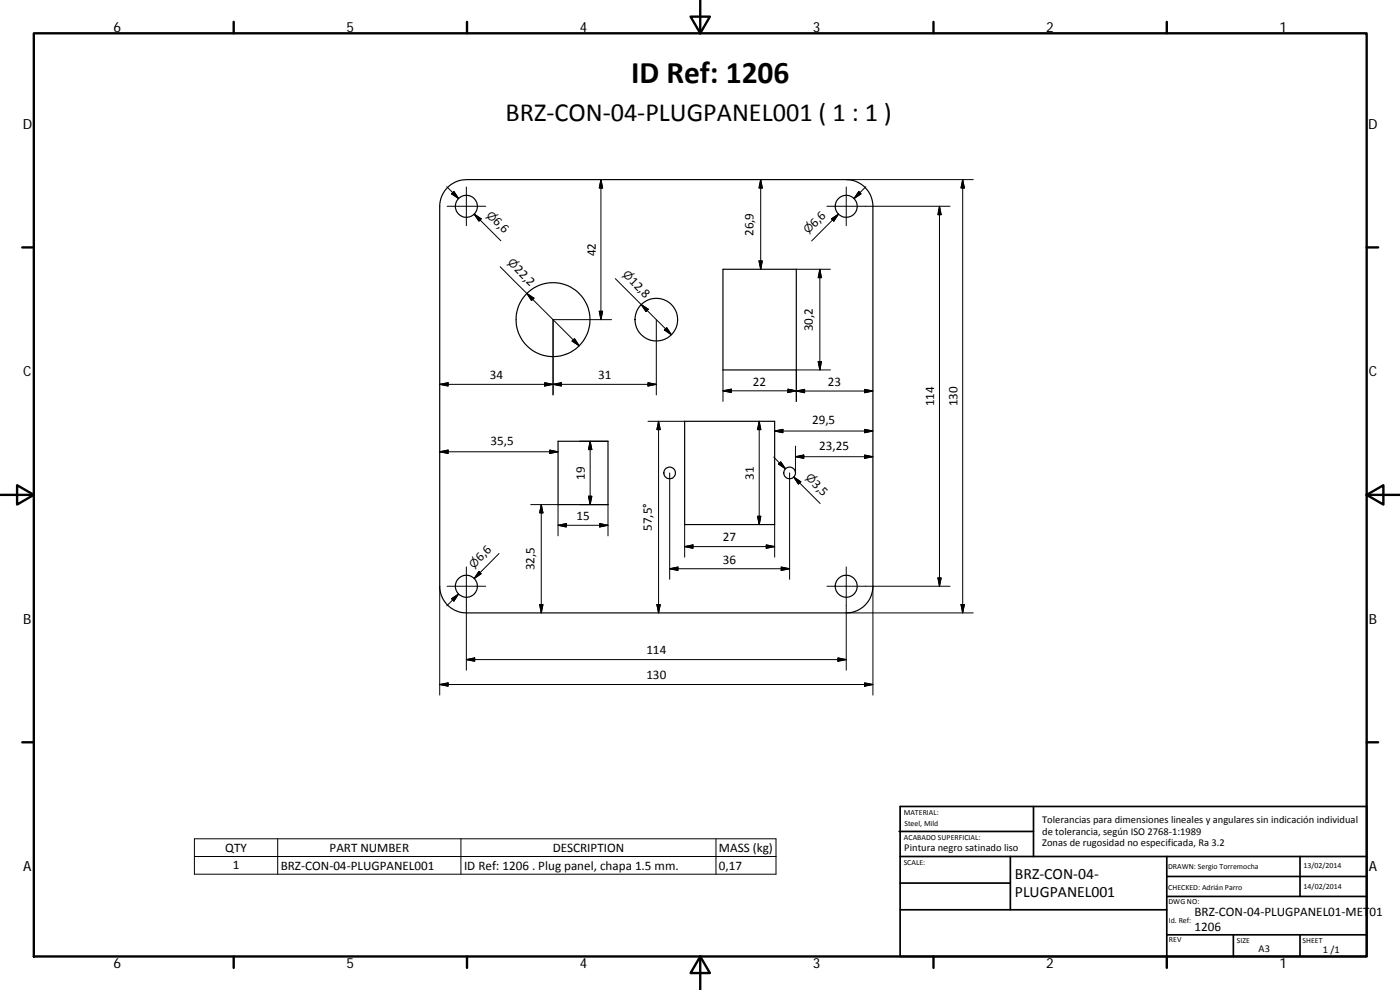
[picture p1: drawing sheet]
<svg xmlns="http://www.w3.org/2000/svg" width="420mm" height="297mm" viewBox="0 0 420 297" stroke-linecap="round" stroke-linejoin="round" font-family="sans-serif">
<g fill="none" stroke="#000" stroke-width=".36">
<path d="M134.3 56.3a8 8 0 0 1 5.7-2.4h114a8 8 0 0 1 8 8v114a8 8 0 0 1-8 8h-114a8 8 0 0 1-8-8v-114a8 8 0 0 1 2.3-5.6zM217 80.8h22v30.2h-22zM167.5 132.4h15v19h-15zM205.5 126.4h27v31h-27z"/>
<circle cx="140" cy="61.9" r="3.3"/>
<circle cx="254" cy="61.9" r="3.3"/>
<circle cx="166" cy="95.9" r="11.1"/>
<circle cx="197" cy="95.9" r="6.4"/>
<circle cx="201" cy="141.9" r="1.75"/>
<circle cx="237" cy="141.9" r="1.75"/>
<circle cx="140" cy="175.9" r="3.3"/>
<circle cx="254" cy="175.9" r="3.3"/>
</g>
<g fill="none" stroke="#000" stroke-width=".71">
<path d="M10.1 10h400.1v277h-400.1zM70.1 6.6v3.4M140.2 6.6v3.4M207.3 5h5.8l-2.9 5zM210.2 0v10M280.2 6.6v3.4M350.2 6.6v3.4M6.7 74.2h3.4M410.2 74.2h3.4M.2 148.5h9.9M5.1 145.6l5 2.9-5 2.9zM410.2 148.5l5-2.9v5.8z"/>
<path d="M410.2 148.5h9.9M6.7 222.7h3.4M410.2 222.7h3.4M70.1 287v3.4M140.2 287v3.4M210.2 287l2.9 5h-5.8zM210.2 287v10M280.2 287v3.4M350.2 287v3.4"/>
</g>
<g fill="none" stroke="#000" stroke-width=".51">
<path d="M269.8 249.5h40.4M270.1 257h140.1M270.1 242h140.1v45h-140.1zM303.2 257v16M310.2 242v15M350.2 257v30M390.2 257v12M270.1 273h80.1M270.1 265h33.1M350.2 269h60M350.2 263h60M350.2 280.5h60"/>
<path d="M370.2 280.5v6.5M390.2 280.5v6.5"/>
</g>
<g fill="none" stroke="#000" stroke-width=".3">
<path d="M134.1 56l3.5 3.6M136.2 57.4l1.4 2.2-2.1-1.4zM140 56.1v11.6M180.3 53.9v42M180.3 53.9l.6 2.5h-1.1zM228.3 53.9v26.9M228.3 53.9l.5 2.5h-1zM254 56.1v11.6M254 53.9h38.1M257.7 57.4l.7 .8-2.1 1.4zM259.8 56l-3.5 3.6M288.9 53.9v130"/>
<path d="M288.9 53.9l.5 2.5h-1zM134.2 61.9h11.6M142.3 64.2l2.1 1.5-.7 .7zM144 66l-1.7-1.8 8 8M227.8 78.3h1l-.5 2.5zM249.5 65.7l2.1-1.5-1.4 2.2zM249.9 66l1.7-1.8-8 8.1M281.9 61.9v114M281.9 61.9l.6 2.5h-1zM285.1 61.9h-36.9M150.1 80l23.7 23.8M158.1 88.1l2.1 1.4-.7 .7z"/>
<path d="M179.8 93.4h1.1l-.6 2.5zM183.5 95.9h-17.5v22.6M184.7 83.6l16.8 16.8M192.4 91.4l2.2 1.4-.7 .7zM197 95.9v22.6M199.4 99l.7-.7 1.4 2.1zM239 80.8h10.2M246.1 80.8v30.2M246.1 80.8l.4 2.5h-1zM132 115.3l2.5-.5v1zM132 115.3h65M163.5 114.8l2.5 .5-2.5 .5z"/>
<path d="M166 115.3l2.5-.5v1zM172.4 101.6l1.4 2.2-2.1-1.5zM194.5 114.8l2.5 .5-2.5 .5zM217 111v9.4M217 117.3l2.5-.5v1zM217 117.3h22M236.5 116.8l2.5 .5-2.5 .5zM239 117.3l2.5-.5v1zM239 117.3h23M245.5 108.5h1l-.4 2.5zM249.2 111h-10.2v9.5M259.5 116.8l2.5 .5-2.5 .5z"/>
<path d="M132 135.6l2.5-.6v1.1zM132 135.6h35.5M165 135l2.5 .6-2.5 .5zM173.9 132.4h8.6M177.1 132.4v19M177.1 132.4l.5 2.5h-1zM194.5 126.4h11M197.6 126.4v57.5M197.6 126.4l.6 2.5h-1.1zM227.8 126.4v31M227.8 126.4l.5 2.5h-1zM232.2 137.1l3.5 3.6"/>
<path d="M232.5 129.3l2.5-.5v1zM232.5 129.3h29.5M234.3 138.6l1.4 2.1-2.1-1.5zM238.7 133.9v8M238.7 137l2.5-.5v1zM238.7 137h23.3M259.5 128.8l2.5 .5-2.5 .5zM259.5 136.5l2.5 .5-2.5 .5zM159.3 151.4h8.2v9.4M162.4 151.4v32.5M162.4 151.4l.6 2.5h-1zM167.5 157.6l2.5-.5v1z"/>
<path d="M167.5 157.6h15M173.9 151.4h8.6v9.4M176.6 148.9h1l-.5 2.5zM180 157.1l2.5 .5-2.5 .5zM201 141.9v31.9M205.5 157.4v9.8M227.3 154.9h1l-.5 2.5zM232.5 157.4v9.8M237 141.9v31.9M238.2 143.2l2.1 1.3-.7 .8zM240 144.9l-1.8-1.7 7.9 7.9M132 175.9v32.7"/>
<path d="M134.2 175.9h11.6M135.5 179.6l2.1-1.4-1.4 2.2zM137.6 178.2l-3.5 3.6M140 170.1v31M143.7 171.4l.7 .7-2.1 1.5zM149.8 166.1l-7.5 7.5 1.7-1.8M201 170.6l2.5-.5v1.1zM201 170.6h36M205.5 164h27M205.5 164l2.5-.5v1zM230 163.5l2.5 .5-2.5 .5zM234.5 170.1l2.5 .5-2.5 .6z"/>
<path d="M254 170.1v31M262 175.9v32.7M281.5 173.4h1l-.6 2.5zM285.1 175.9h-36.9M140 197.9l2.5-.5v1zM140 197.9h114M162 181.4h1l-.6 2.5zM197.1 181.4h1.1l-.6 2.5zM251.5 197.4l2.5 .5-2.5 .5zM254 183.9h38.1M288.4 181.4h1l-.5 2.5zM132 205.4l2.5-.5v1z"/>
<path d="M132 205.4h130M259.5 204.9l2.5 .5-2.5 .5zM58.3 251.7h174.6v10.6h-174.6zM58.3 257h174.6M83.3 251.7v10.6M138.3 251.7v10.6M214.9 251.7v10.6"/>
</g>
<g fill="#000" stroke="#000" stroke-width=".3">
<path d="M136.2 57.4l1.4 2.2-2.1-1.4zM180.3 53.9l.6 2.5h-1.1zM228.3 53.9l.5 2.5h-1zM257.7 57.4l.7 .8-2.1 1.4zM288.9 53.9l.5 2.5h-1zM142.3 64.2l2.1 1.5-.7 .7zM227.8 78.3h1l-.5 2.5zM249.5 65.7l2.1-1.5-1.4 2.2zM281.9 61.9l.6 2.5h-1zM158.1 88.1l2.1 1.4-.7 .7zM179.8 93.4h1.1l-.6 2.5zM192.4 91.4l2.2 1.4-.7 .7z"/>
<path d="M199.4 99l.7-.7 1.4 2.1zM246.1 80.8l.4 2.5h-1zM132 115.3l2.5-.5v1zM163.5 114.8l2.5 .5-2.5 .5zM166 115.3l2.5-.5v1zM172.4 101.6l1.4 2.2-2.1-1.5zM194.5 114.8l2.5 .5-2.5 .5zM217 117.3l2.5-.5v1zM236.5 116.8l2.5 .5-2.5 .5zM239 117.3l2.5-.5v1zM245.5 108.5h1l-.4 2.5zM259.5 116.8l2.5 .5-2.5 .5z"/>
<path d="M132 135.6l2.5-.6v1.1zM165 135l2.5 .6-2.5 .5zM177.1 132.4l.5 2.5h-1zM197.6 126.4l.6 2.5h-1.1zM227.8 126.4l.5 2.5h-1zM234.3 138.6l1.4 2.1-2.1-1.5zM232.5 129.3l2.5-.5v1zM238.7 137l2.5-.5v1zM259.5 128.8l2.5 .5-2.5 .5zM259.5 136.5l2.5 .5-2.5 .5zM162.4 151.4l.6 2.5h-1zM167.5 157.6l2.5-.5v1z"/>
<path d="M176.6 148.9h1l-.5 2.5zM180 157.1l2.5 .5-2.5 .5zM227.3 154.9h1l-.5 2.5zM238.2 143.2l2.1 1.3-.7 .8zM143.7 171.4l.7 .7-2.1 1.5zM201 170.6l2.5-.5v1.1zM205.5 164l2.5-.5v1zM230 163.5l2.5 .5-2.5 .5zM234.5 170.1l2.5 .5-2.5 .6zM281.5 173.4h1l-.6 2.5zM135.5 179.6l2.1-1.4-1.4 2.2zM140 197.9l2.5-.5v1z"/>
<path d="M162 181.4h1l-.6 2.5zM197.1 181.4h1.1l-.6 2.5zM251.5 197.4l2.5 .5-2.5 .5zM288.4 181.4h1l-.5 2.5zM132 205.4l2.5-.5v1zM259.5 204.9l2.5 .5-2.5 .5z"/>
</g>
<text font-size="9.4" x="189.4" y="24.9">ID Ref: 1206</text>
<text font-size="7.9" x="151.7" y="36.2">BRZ‐CON‐04‐PLUGPANEL001 ( 1 : 1 )</text>
<g font-size="4.7">
<text x="304.6" y="263.8">BRZ‐CON‐04‐</text>
<text x="304.6" y="269.2">PLUGPANEL001</text>
</g>
<g font-size="4.2">
<text x="34" y="9.6">6</text>
<text x="104" y="9.6">5</text>
<text x="174" y="9.6">4</text>
<text x="244" y="9.6">3</text>
<text x="314" y="9.6">2</text>
<text x="384" y="9.6">1</text>
<text x="6.8" y="38.7">D</text>
<text x="410.6" y="38.7">D</text>
<text x="7" y="112.9">C</text>
<text x="410.8" y="112.9">C</text>
<text x="7" y="187.1">B</text>
<text x="410.8" y="187.1">B</text>
<text x="7" y="261.3">A</text>
<text x="410.8" y="261.3">A</text>
<text x="34" y="290.4">6</text>
<text x="104" y="290.4">5</text>
<text x="174" y="290.4">4</text>
<text x="244" y="290.4">3</text>
<text x="314" y="290.4">2</text>
<text x="384" y="290.4">1</text>
</g>
<g font-size="3.9">
<text x="147.8" y="66.7" transform="rotate(45 147.8 66.7)">6,6</text>
<text x="226.2" y="70.9" transform="rotate(-90 226.2 70.9)">26,9</text>
<text x="244.5" y="68.3" transform="rotate(-45 244.5 68.3)">6,6</text>
<text x="178.8" y="76.9" transform="rotate(-90 178.8 76.9)">42</text>
<text x="154.2" y="81" transform="rotate(45 154.2 81)">22,2</text>
<text x="188.7" y="84.6" transform="rotate(45 188.7 84.6)">12,8</text>
<text x="243.9" y="99.4" transform="rotate(-90 243.9 99.4)">30,2</text>
<text x="147" y="113.8">34</text>
<text x="179.5" y="113.8">31</text>
<text x="225.9" y="115.8">22</text>
<text x="248.5" y="115.8">23</text>
<text x="280.4" y="121.9" transform="rotate(-90 280.4 121.9)">114</text>
<text x="287.3" y="121.9" transform="rotate(-90 287.3 121.9)">130</text>
<text x="243.7" y="127.3">29,5</text>
<text x="147.2" y="133.5">35,5</text>
<text x="245.8" y="134.9">23,25</text>
<text x="175.5" y="143.9" transform="rotate(-90 175.5 143.9)">19</text>
<text x="226.3" y="143.9" transform="rotate(-90 226.3 143.9)">31</text>
<text x="243.6" y="145.5" transform="rotate(45 243.6 145.5)">3,5</text>
<text x="173" y="156">15</text>
<text x="195.6" y="159.3" transform="rotate(-90 195.6 159.3)">57,5°</text>
<text x="217" y="162.5">27</text>
<text x="144.2" y="168.6" transform="rotate(-45 144.2 168.6)">6,6</text>
<text x="160.4" y="171.1" transform="rotate(-90 160.4 171.1)">32,5</text>
<text x="217" y="169.1">36</text>
<text x="194" y="196.4">114</text>
<text x="194" y="203.8">130</text>
<text x="67.6" y="255.6">QTY</text>
<text x="98.9" y="255.6">PART NUMBER</text>
<text x="165.9" y="255.6">DESCRIPTION</text>
<text x="215.8" y="255.7">MASS (kg)</text>
<text x="69.9" y="260.9">1</text>
<text x="84.3" y="260.9">BRZ‐CON‐04‐PLUGPANEL001</text>
<text x="139.3" y="261">ID Ref: 1206 . Plug panel, chapa 1.5 mm.</text>
<text x="215.8" y="260.9">0,17</text>
<text x="358.5" y="274.9">BRZ‐CON‐04‐PLUGPANEL01‐MET01</text>
<text x="358.5" y="279.4">1206</text>
</g>
<g font-size="3.3">
<text x="145.8" y="64.7" transform="rotate(45 145.8 64.7)">⌀</text>
<text x="242.6" y="70.3" transform="rotate(-45 242.6 70.3)">⌀</text>
<text x="152.2" y="79.1" transform="rotate(45 152.2 79.1)">⌀</text>
<text x="186.8" y="82.7" transform="rotate(45 186.8 82.7)">⌀</text>
<text x="241.6" y="143.5" transform="rotate(45 241.6 143.5)">⌀</text>
<text x="142.2" y="170.6" transform="rotate(-45 142.2 170.6)">⌀</text>
</g>
<g font-size="3.1">
<text x="312.8" y="246.8">Tolerancias para dimensiones lineales y angulares sin indicación individual</text>
<text x="312.8" y="250.4">de tolerancia, según ISO 2768‐1:1989</text>
<text x="271.4" y="255.2">Pintura negro satinado liso</text>
<text x="312.8" y="254">Zonas de rugosidad no especificada, Ra 3.2</text>
<text x="377.7" y="285.6">A3</text>
<text x="397" y="285.9">1 /1</text>
</g>
<g font-size="2.4">
<text x="271.2" y="244.4">MATERIAL:</text>
<text x="271.3" y="251.9">ACABADO SUPERFICIAL:</text>
<text x="271.4" y="247.9">Steel, Mild</text>
<text x="271.2" y="259.7">SCALE:</text>
<text x="350.6" y="260.8">DRAWN: Sergio Torremocha</text>
<text x="391.2" y="260.6">13/02/2014</text>
<text x="350.6" y="267">CHECKED: Adrián Parro</text>
<text x="391.2" y="266.6">14/02/2014</text>
<text x="350.7" y="271.4">DWG NO:</text>
<text x="350.8" y="276.8">Id. Ref:</text>
<text x="350.8" y="282.8">REV</text>
<text x="371.2" y="282.9">SIZE</text>
<text x="390.9" y="282.9">SHEET</text>
</g>
</svg>
